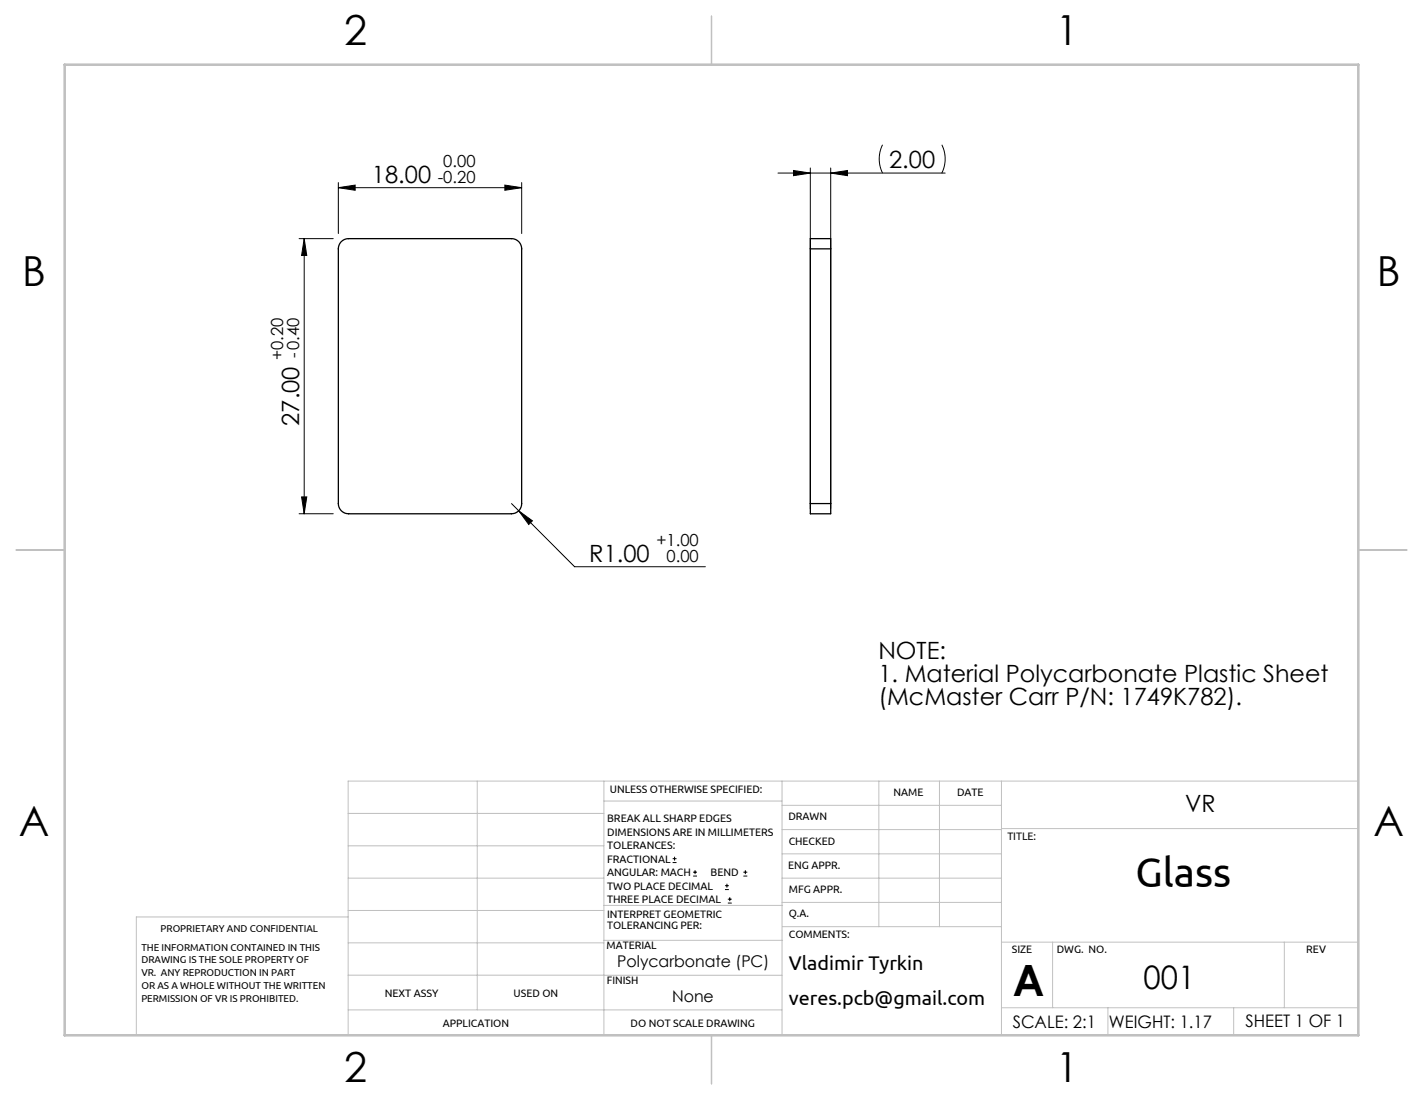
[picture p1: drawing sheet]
<svg xmlns="http://www.w3.org/2000/svg" width="279mm" height="216mm" viewBox="0 0 279 216" stroke-linecap="round" stroke-linejoin="round" font-family="sans-serif">
<g fill="none" stroke="#000" stroke-width=".2">
<path d="M66.4 36.8l3.3-.5v1zM66.4 35.8v10M66.4 36.8h36M99.1 36.3l3.3 .5-3.3 .5zM102.4 35.8v10M152.8 34h32.8M155.8 33.5l3.3 .5-3.3 .5zM159.1 33v66.8M163.1 33v66.8M163.1 34l3.3-.5v1zM173.3 28.4a6.2 6.2 0 0 0 0 5.6M184.9 28.4a6.2 6.2 0 0 1 0 5.6"/>
<path d="M58.7 46.8h6.7M59.7 46.8l.5 3.3h-1zM59.7 46.8v54M59.2 97.5h1l-.5 3.3zM100.4 98.8l12.4 12.4h25.7M58.7 100.8h6.7M101.8 100.3l2.7 1.9-.7 .7zM132.1 169.3h.7M132.1 168.5h.7M132.4 168.2v.7M136.1 171.9h.8M136.1 171.2h.8"/>
<path d="M136.5 170.8v.8M142.3 174.6h.8M142.3 173.8h.8M142.7 173.5v.7M142.9 177.3h.8M142.9 176.5h.8M143.3 176.1v.8M146 171.9h.7M146 171.2h.7M146.3 170.8v.8"/>
</g>
<g fill="none" stroke="#c0c0c0" stroke-width=".2">
<path d="M68.4 159.7h50.2M93.7 153.3v44.9M118.6 153.3v49.9M118.6 157.2h34.9M153.5 153.3v49.9M153.5 158.1h43.1M172.6 153.3v28.6M184.5 153.3v28.6M196.6 153.3v49.9M266.7 153.3h-198.3v49.9M68.4 178.7h50.2M68.4 172.4h50.2"/>
<path d="M68.4 166h50.2M68.4 180h-41.6v23.2M118.6 177.7h35.1M153.5 167.6h43.1M153.5 162.8h43.1M153.5 172.4h43.1M153.5 177.1h43.1M196.6 162.6h70.1M68.4 198.2h85.1M68.4 185.1h50.2M68.4 191.4h50.2M118.6 191.4h34.9"/>
<path d="M118.6 184.6h35.1M153.7 181.9h42.9M196.6 197.8h70.1M196.6 184.9h70.1M206.7 184.9v12.9M217.5 197.8v5.4M242.2 197.8v5.4M252.2 184.9v12.9"/>
</g>
<path d="M139.7 3.2v9.5M3.2 107.9h9.5M266.7 107.9h9.5M139.7 203.2v9.5" fill="none" stroke="#c0c0c0" stroke-width=".25"/>
<path d="M12.7 12.7h254v190.5h-254z" fill="none" stroke="#c0c0c0" stroke-width=".5"/>
<g fill="#000">
<path d="M101.8 100.3l2.7 1.9-.7 .7z"/>
<path d="M99.1 36.3l3.3 .5-3.3 .5zM66.4 36.8l3.3-.5v1z"/>
<path d="M163.1 34l3.3-.5v1zM155.8 33.5l3.3 .5-3.3 .5z"/>
<path d="M59.2 97.5h1l-.5 3.3zM59.7 46.8l.5 3.3h-1z"/>
</g>
<path d="M67 47.4l.5-.3 .9-.3h32a2 2 0 0 1 2 2v50a2 2 0 0 1-2 2h-32a2 2 0 0 1-2-2v-50l.2-.9zM159.1 48.8v-2h4v2M159.1 48.8h4M159.1 48.8v50M163.1 48.8v50M159.1 98.8v2h4v-2M159.1 98.8h4" fill="none" stroke="#000" stroke-width=".25"/>
<text font-size="8.5" x="198.9" y="195.5">A</text>
<text font-size="8.2" x="223" y="174.2">Glass</text>
<g font-size="8.1">
<text x="67.6" y="8.9">2</text>
<text x="207.3" y="8.9">1</text>
<text x="4.4" y="56.2">B</text>
<text x="270.4" y="56.2">B</text>
<text x="3.7" y="164.1">A</text>
<text x="269.7" y="164.1">A</text>
<text x="67.6" y="212.4">2</text>
<text x="207.3" y="212.4">1</text>
</g>
<text font-size="6.3" x="224.5" y="194.1">001</text>
<g font-size="4.7">
<text x="73" y="35.8">18.00</text>
<text x="174.6" y="33">2.00</text>
<text x="58.7" y="83.6" transform="rotate(-90 58.7 83.6)">27.00</text>
<text x="115.7" y="110.2">R1.00</text>
<text x="172.5" y="129.3">NOTE:</text>
<text x="172.5" y="133.8">1. Material Polycarbonate Plastic Sheet</text>
<text x="172.5" y="138.3">(McMaster Carr P/N: 1749K782).</text>
<text x="232.7" y="159.4">VR</text>
</g>
<g font-size="3.9">
<text x="154.9" y="190.4">Vladimir Tyrkin</text>
<text x="154.9" y="197.2">veres.pcb@gmail.com</text>
</g>
<g font-size="3.4">
<text x="198.8" y="201.7">SCALE: 2:1</text>
<text x="217.7" y="201.8">WEIGHT: 1.17</text>
<text x="244.5" y="201.7">SHEET 1 OF 1</text>
</g>
<g font-size="3.3">
<text x="86" y="35.9">-0.20</text>
<text x="87" y="32.7">0.00</text>
<text x="55.6" y="70.7" transform="rotate(-90 55.6 70.7)">+0.20</text>
<text x="58.8" y="70.2" transform="rotate(-90 58.8 70.2)">-0.40</text>
<text x="128.9" y="107.1">+1.00</text>
<text x="130.9" y="110.3">0.00</text>
</g>
<g font-size="3.2">
<text x="121.2" y="189.8">Polycarbonate (PC)</text>
<text x="132" y="196.6">None</text>
</g>
<g font-size="2.1">
<text x="119.8" y="155.6">UNLESS OTHERWISE SPECIFIED:</text>
<text x="119.2" y="161.4">BREAK ALL SHARP EDGES</text>
<text x="154.8" y="161">DRAWN</text>
<text x="175.4" y="156.2">NAME</text>
<text x="187.9" y="156.2">DATE</text>
<text x="119.2" y="164">DIMENSIONS ARE IN MILLIMETERS</text>
<text x="119.2" y="166.7">TOLERANCES:</text>
<text x="154.9" y="165.8">CHECKED</text>
<text x="197.8" y="165">TITLE:</text>
<text x="119.2" y="169.3">FRACTIONAL</text>
<text x="119.2" y="172">ANGULAR: MACH</text>
<text x="139.5" y="172">BEND</text>
<text x="154.8" y="170.5">ENG APPR.</text>
<text x="119.2" y="174.6">TWO PLACE DECIMAL</text>
<text x="119.2" y="177.3">THREE PLACE DECIMAL</text>
<text x="154.9" y="180">Q.A.</text>
<text x="154.9" y="175.2">MFG APPR.</text>
<text x="119.2" y="180.2">INTERPRET GEOMETRIC</text>
<text x="119.2" y="182.3">TOLERANCING PER:</text>
<text x="154.9" y="184.2">COMMENTS:</text>
<text x="119.1" y="186.3">MATERIAL</text>
<text x="198.7" y="187">SIZE</text>
<text x="207.5" y="187">DWG. NO.</text>
<text x="256.5" y="187.1">REV</text>
<text x="75.5" y="195.8">NEXT ASSY</text>
<text x="100.9" y="195.7">USED ON</text>
<text x="119.1" y="193.1">FINISH</text>
<text x="86.9" y="201.6">APPLICATION</text>
<text x="123.8" y="201.6">DO NOT SCALE DRAWING</text>
</g>
<g font-size="2">
<text x="31.5" y="183">PROPRIETARY AND CONFIDENTIAL</text>
<text x="27.8" y="186.6">THE INFORMATION CONTAINED IN THIS</text>
<text x="27.8" y="189.1">DRAWING IS THE SOLE PROPERTY OF</text>
<text x="27.8" y="191.6">VR. ANY REPRODUCTION IN PART</text>
<text x="27.8" y="194.2">OR AS A WHOLE WITHOUT THE WRITTEN</text>
<text x="27.8" y="196.7">PERMISSION OF VR IS PROHIBITED.</text>
</g>
</svg>
